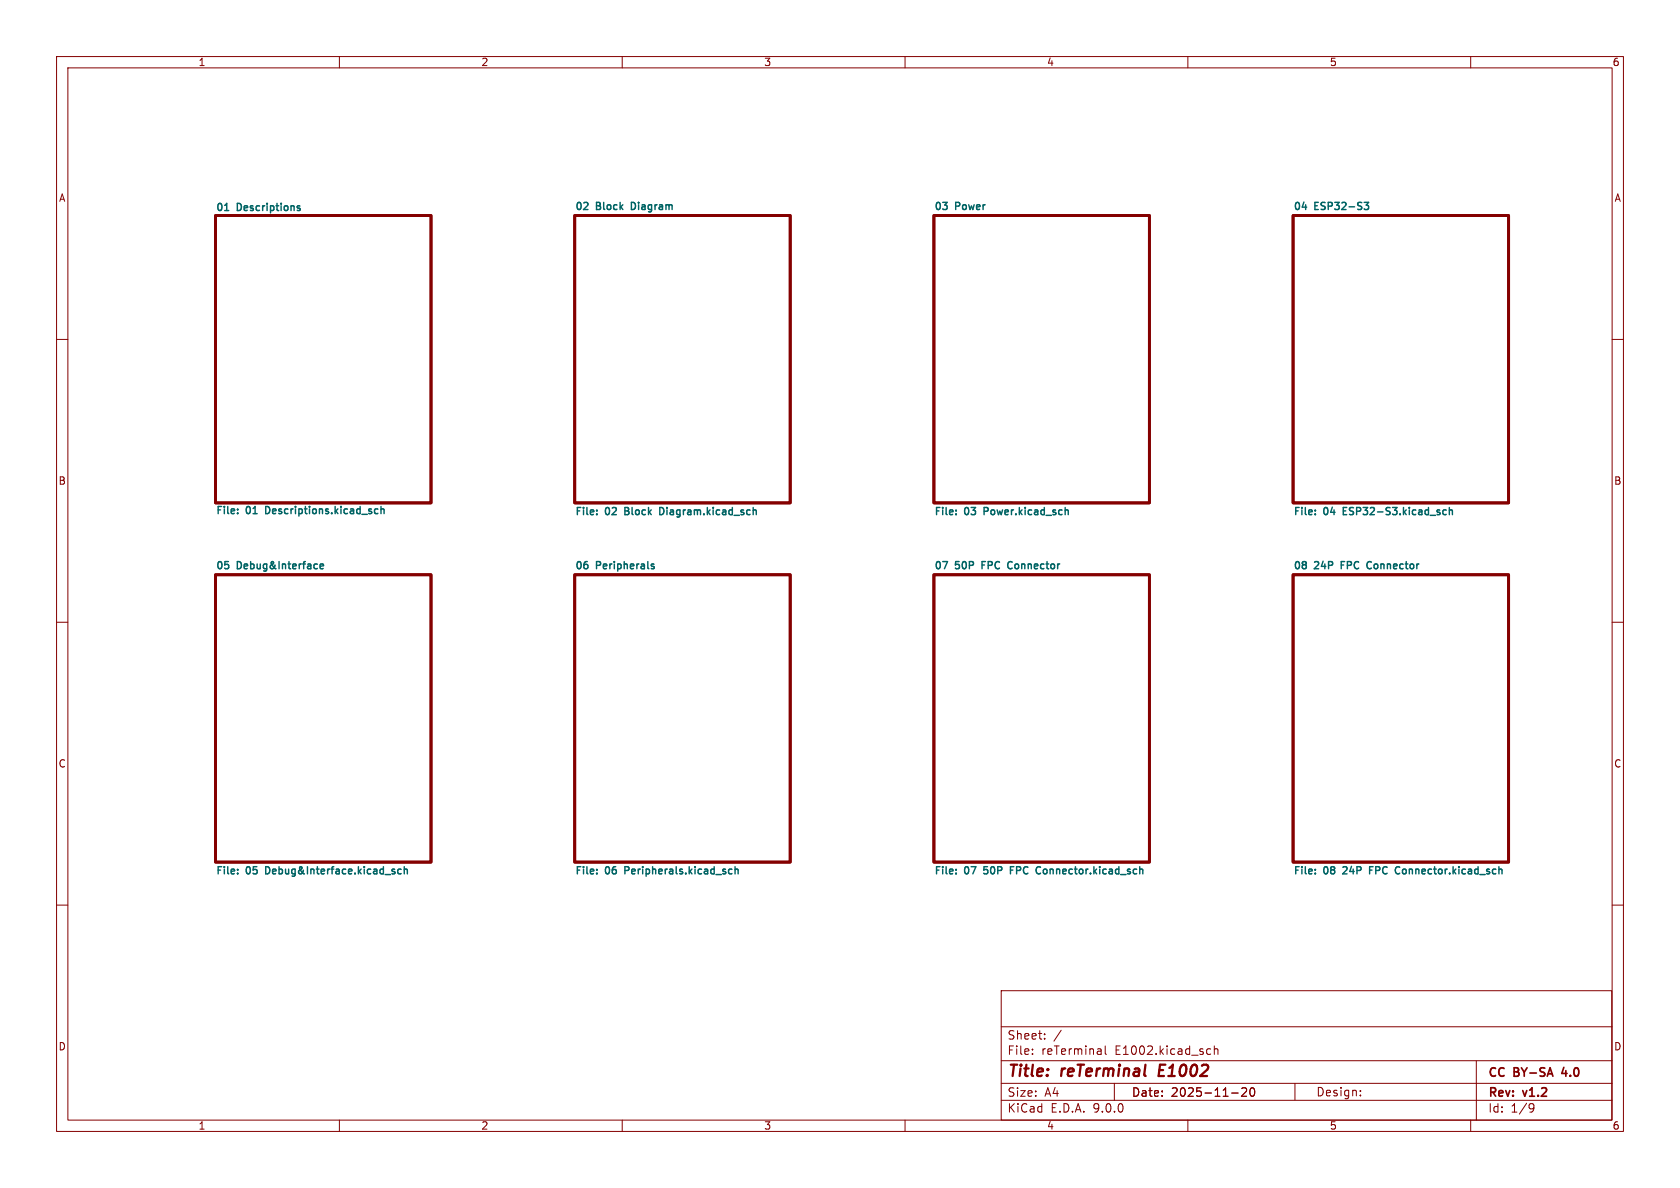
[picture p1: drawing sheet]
<svg xmlns="http://www.w3.org/2000/svg" width="297mm" height="210mm" viewBox="0 0 297 210" stroke-linecap="round" stroke-linejoin="round" font-family="sans-serif">
<g fill="none" stroke="#840000" stroke-width=".18">
<path d="M10 10h277v190h-277zM12 12h273v186h-273zM60 10v2M110 10v2M160 10v2M210 10v2M260 10v2M10 60h2M285 60h2M10 110h2M285 110h2M10 160h2"/>
<path d="M177 175.1h107.9v22.9h-107.9zM285 160h2M60 198v2M110 198v2M160 198v2M177 194.5h108M177 191.5h108M177 187.5h108M177 181.5h108M182.5 186.3v.1M182.5 185.5v.1M184.7 183.6v.1"/>
<path d="M184.7 182.8v.1M187.6 182.1l-1.3 2M194.6 185.5l.1 .9M194.7 186.3l-.2 .1M194.7 185.8h-.2M195.4 184.9v1.3l.2 .2M197 191.5v3M210 198v2M213.6 185.4l.4 .1M214 186.3l-.4 .1M214.7 185.5l.2-.1 .3 .1 .1 .9M214.7 184.9v1.5"/>
<path d="M217.7 193.2h1.2M219.5 192.4l.6-.1 .2 .1 .1 .3-.9 1.1h.9M221.1 192.4l.2-.1a.81 .81 0 0 1 .6 .6 .81 .81 0 0 1-.3 .8l-.1 .1a.81 .81 0 0 1-.4-1.4zM228.9 191.5v2.9M240.5 193.6v.1M240.5 192.8v.1M260 198v2M261 187.5v10.5M270.6 195.1l.5 .1a.99 .99 0 0 1-.4 1.4h-.2M271.2 195.7l-.3 .3h-.3"/>
</g>
<path d="M205.1 188.2l-.3 2h1" fill="none" stroke="#840000" stroke-width=".4"/>
<path d="M276.5 188.7l-.4 1.1h.9" fill="none" stroke="#840000" stroke-width=".3"/>
<path d="M38.1 38.1h38.1v50.8h-38.1zM101.6 38.1h38.1v50.8h-38.1zM165.1 38.1h38.1v50.8h-38.1zM228.6 38.1h38.1v50.8h-38.1zM38.1 101.6h38.1v50.8h-38.1zM101.6 101.6h38.1v50.8h-38.1zM165.1 101.6h38.1v50.8h-38.1zM228.6 101.6h38.1v50.8h-38.1z" fill="none" stroke="#840000" stroke-width=".51"/>
<g fill="none" stroke="#006464" stroke-width=".25">
<path d="M39.7 37.2h.7M111.9 35.8h-.3v1.2h.3M241.2 35.8h.8l-.5 .5 .4 .1v.5l-.2 .1h-.5M39.2 89.5h-.6v1.3M39.7 89.5v.2M40.3 89.5v1.1M43.6 89.7l.2-.2 .3 .2M45 89.7l.1-.2v1.3M47.6 89.7l-.6-.2v1.3h.3M52.2 89.5v.2M54 89.5v1.1M54.7 89.5v.2"/>
<path d="M56.7 99.8l.3-.1 .2 .3-.6 .1M59.3 89.5v1.3M60.3 89.5v.2M63.7 89.5v1.3M67.4 89.5v1.3M67.7 90l.2 .1v.7M102.7 89.7h-.6v1.3M103.2 89.7v.1M103.8 89.7v1.1M107.1 89.8l.2-.1 .3 .1M108.2 89.8l.2-.1 .5 .1M110.5 90.3h.4"/>
<path d="M111.1 89.8l-.6-.1v1.3h.5M111.7 89.7v1.1M114.6 89.7v1.3M117.2 89.9l-.6-.2v1.3l.6-.2M117.9 89.7v.1M125.1 89.7v1.3M126.1 89.7v.1M129.5 89.7v1.3M133.2 89.7v1.3M166.2 89.7h-.6v1.3M166.7 89.7v.1M167.3 89.7v1.1"/>
<path d="M170.6 89.8l.2-.1 .3 .1M171.7 89.7h.8l-.5 .5M173.6 99.9h.4M174 90.4h.5M174.2 99.3h-.6v1.2M174.6 89.8l-.6-.1v1.3M178.9 99.3h-.5l-.2 .3M180.2 89.7v1.3M181.2 89.7v.1M184.6 89.7v1.3M188.3 89.7v1.3M229.7 89.7h-.6v1.3"/>
<path d="M230.2 89.7v.1M230.8 89.7v1.1M234.1 89.8l.2-.1 .3 .1M235.5 89.6l-.3 1M237.1 99.9h.4M237.5 90.3h.4M237.7 99.3h-.6v1.2M238.1 89.7h-.6v1.3h.6M239.3 89.8l-.5-.1-.2 .1M240.5 89.8l-.7-.1v1.3M241 89.7h.8l-.5 .5M242.3 89.8l.1-.1 .5 .1"/>
<path d="M242.4 99.3h-.5l-.2 .3M245.8 89.8l-.5-.1-.2 .1M246.2 89.7h.8l-.5 .5M248.1 89.7v1.3M249.1 89.7v.1M252.5 89.7v1.3M256.2 89.7v1.3M256.2 90.3l.2-.2 .3 .1 .1 .8M56.7 100.5h.4M178.2 100.2l.2 .3h.5M241.7 100.2l.2 .3h.5M39.2 153.2h-.6v1.3"/>
<path d="M39.7 153.2v.1M40.3 153.2v1.1M43.6 153.3l.2-.1 .3 .1M45.4 153.2h-.6l-.1 .6M47.6 153.4l-.6-.2v1.3h.3M49.3 153.2v1.3M53 153.4l.1-.2 .3 .2M54.4 153.2v1.3M56.1 153.2v1.1M59 153.2l-.3 .2M63.4 153.2v1.3M64.4 153.2v.1"/>
<path d="M67.8 153.2v1.3M71.5 153.2v1.3M71.5 153.8l.1-.2 .4 .1v.8M102.7 153.2h-.6v1.3M103.2 153.2v.1M103.8 153.2v1.1M107.1 153.3l.2-.1 .3 .1M108.8 153.2l-.4 .1M110.5 153.9h.5M111.1 153.3l-.6-.1v1.3M113.6 153.2v.1M115.4 153.2v1.3"/>
<path d="M119.5 153.2v1.1M121.8 153.2v1.3M122.9 153.2v.1M126.3 153.2v1.3M129.9 153.2v1.3M130.1 153.6l.4 .2v.7M166.2 153.2h-.6v1.3M166.7 153.2v.1M167.3 153.2v1.1M170.6 153.3l.2-.1 .3 .1M171.7 153.2h.8l-.5 1.3M173.9 154.4h.1"/>
<path d="M174.6 153.2h-.6v.6M175.2 153.3l.2-.1 .3 .1M177.1 153.3l-.7-.1v1.3M178.6 153.8h.5M179.2 153.2h-.6v1.3M180.4 153.3l-.7-.1v1.3M181.7 153.3l-.3-.1-.3 .2M184 153.3l-.4-.1-.3 .2M184 154.4l-.3 .1M190.1 153.2v1.1M193.4 153.2v1.3M194.4 153.2v.1"/>
<path d="M197.8 153.2v1.3M201.5 153.2v1.3M229.7 153.2h-.6v1.3M230.2 153.2v.1M230.8 153.2v1.1M234.1 153.3l.2-.1 .3 .1M235.3 153.3l.2-.1 .4 .1M237.4 153.3l.2-.1 .5 .1M238.1 153.8l-.7 .7h.7M238.9 153.1l-.3 1M240.6 153.3l-.7-.1v1.3M242.1 153.8h.5"/>
<path d="M242.7 153.2h-.6v1.3M243.9 153.3l-.7-.1v1.3M245.2 153.3l-.3-.1-.3 .2M247.5 153.3l-.4-.1-.3 .2M247.5 154.4l-.3 .1M253.6 153.2v1.1M256.9 153.2v1.3M257.9 153.2v.1M261.3 153.2v1.3M265 153.2v1.3"/>
</g>
<g font-size="2.8" fill="#840000">
<text x="178" y="190.9">Title:</text>
<text x="187.7" y="190.9">reTerminal</text>
<text x="205.7" y="190.9">E1002</text>
</g>
<g font-size="2.1" fill="#840000">
<text x="178" y="184">Sheet:</text>
<text x="178" y="186.7">File:</text>
<text x="184.1" y="186.7">reTerminal</text>
<text x="197.2" y="186.7">E1002.kicad_sch</text>
<text x="263" y="190.8">CC</text>
<text x="267.7" y="190.8">BY-SA</text>
<text x="276.8" y="190.8">4.0</text>
<text x="178" y="196.9">KiCad</text>
<text x="178" y="194.1">Size:</text>
<text x="184.7" y="194.1">A4</text>
<text x="185.7" y="196.9">E.D.A.</text>
<text x="193.3" y="196.9">9.0.0</text>
<text x="200" y="194.1">Date:</text>
<text x="207" y="194.1">2025-11-20</text>
<text x="232.6" y="194">Design:</text>
<text x="263" y="194.3">Rev:</text>
<text x="263" y="196.9">Id:</text>
<text x="267.1" y="196.9">1/9</text>
<text x="269.4" y="194.3">v1.2</text>
</g>
<g font-size="1.8" fill="#840000">
<text x="35" y="11.9">1</text>
<text x="85" y="11.9">2</text>
<text x="135" y="11.9">3</text>
<text x="185" y="11.9">4</text>
<text x="235" y="11.9">5</text>
<text x="285" y="11.9">6</text>
<text x="10.3" y="35.9">A</text>
<text x="285.3" y="35.9">A</text>
<text x="10.3" y="85.9">B</text>
<text x="285.3" y="85.9">B</text>
<text x="10.3" y="135.9">C</text>
<text x="285.3" y="135.9">C</text>
<text x="10.3" y="185.9">D</text>
<text x="285.3" y="185.9">D</text>
<text x="35" y="199.9">1</text>
<text x="85" y="199.9">2</text>
<text x="135" y="199.9">3</text>
<text x="185" y="199.9">4</text>
<text x="235" y="199.9">5</text>
<text x="285" y="199.9">6</text>
</g>
<g font-size="1.8" fill="#006464">
<text x="38.1" y="37.4">01</text>
<text x="42" y="37.4">Descriptions</text>
<text x="101.6" y="37.2">02</text>
<text x="105.5" y="37.2">Block</text>
<text x="112.2" y="37.2">Diagram</text>
<text x="165.1" y="37.2">03</text>
<text x="169" y="37.2">Power</text>
<text x="228.6" y="37.2">04</text>
<text x="232.5" y="37.2">ESP32-S3</text>
<text x="38.1" y="91.5">File:</text>
<text x="43.6" y="91.5">01</text>
<text x="47.5" y="91.5">Descriptions.kicad_sch</text>
<text x="101.6" y="91.7">File:</text>
<text x="107.1" y="91.7">02</text>
<text x="111" y="91.7">Block</text>
<text x="117.7" y="91.7">Diagram.kicad_sch</text>
<text x="165.1" y="91.7">File:</text>
<text x="170.6" y="91.7">03</text>
<text x="174.5" y="91.7">Power.kicad_sch</text>
<text x="228.6" y="91.7">File:</text>
<text x="234.1" y="91.7">04</text>
<text x="238" y="91.7">ESP32-S3.kicad_sch</text>
<text x="38.1" y="100.7">05</text>
<text x="42" y="100.7">Debug&amp;Interface</text>
<text x="101.6" y="100.7">06</text>
<text x="105.5" y="100.7">Peripherals</text>
<text x="165.1" y="100.7">07</text>
<text x="169" y="100.7">50P</text>
<text x="174.2" y="100.7">FPC</text>
<text x="179.3" y="100.7">Connector</text>
<text x="228.6" y="100.7">08</text>
<text x="232.5" y="100.7">24P</text>
<text x="237.7" y="100.7">FPC</text>
<text x="242.8" y="100.7">Connector</text>
<text x="38.1" y="155.2">File:</text>
<text x="43.6" y="155.2">05</text>
<text x="47.5" y="155.2">Debug&amp;Interface.kicad_sch</text>
<text x="101.6" y="155.2">File:</text>
<text x="107.1" y="155.2">06</text>
<text x="111" y="155.2">Peripherals.kicad_sch</text>
<text x="165.1" y="155.2">File:</text>
<text x="170.6" y="155.2">07</text>
<text x="174.5" y="155.2">50P</text>
<text x="179.7" y="155.2">FPC</text>
<text x="184.8" y="155.2">Connector.kicad_sch</text>
<text x="228.6" y="155.2">File:</text>
<text x="234.1" y="155.2">08</text>
<text x="238" y="155.2">24P</text>
<text x="243.2" y="155.2">FPC</text>
<text x="248.3" y="155.2">Connector.kicad_sch</text>
</g>
</svg>
